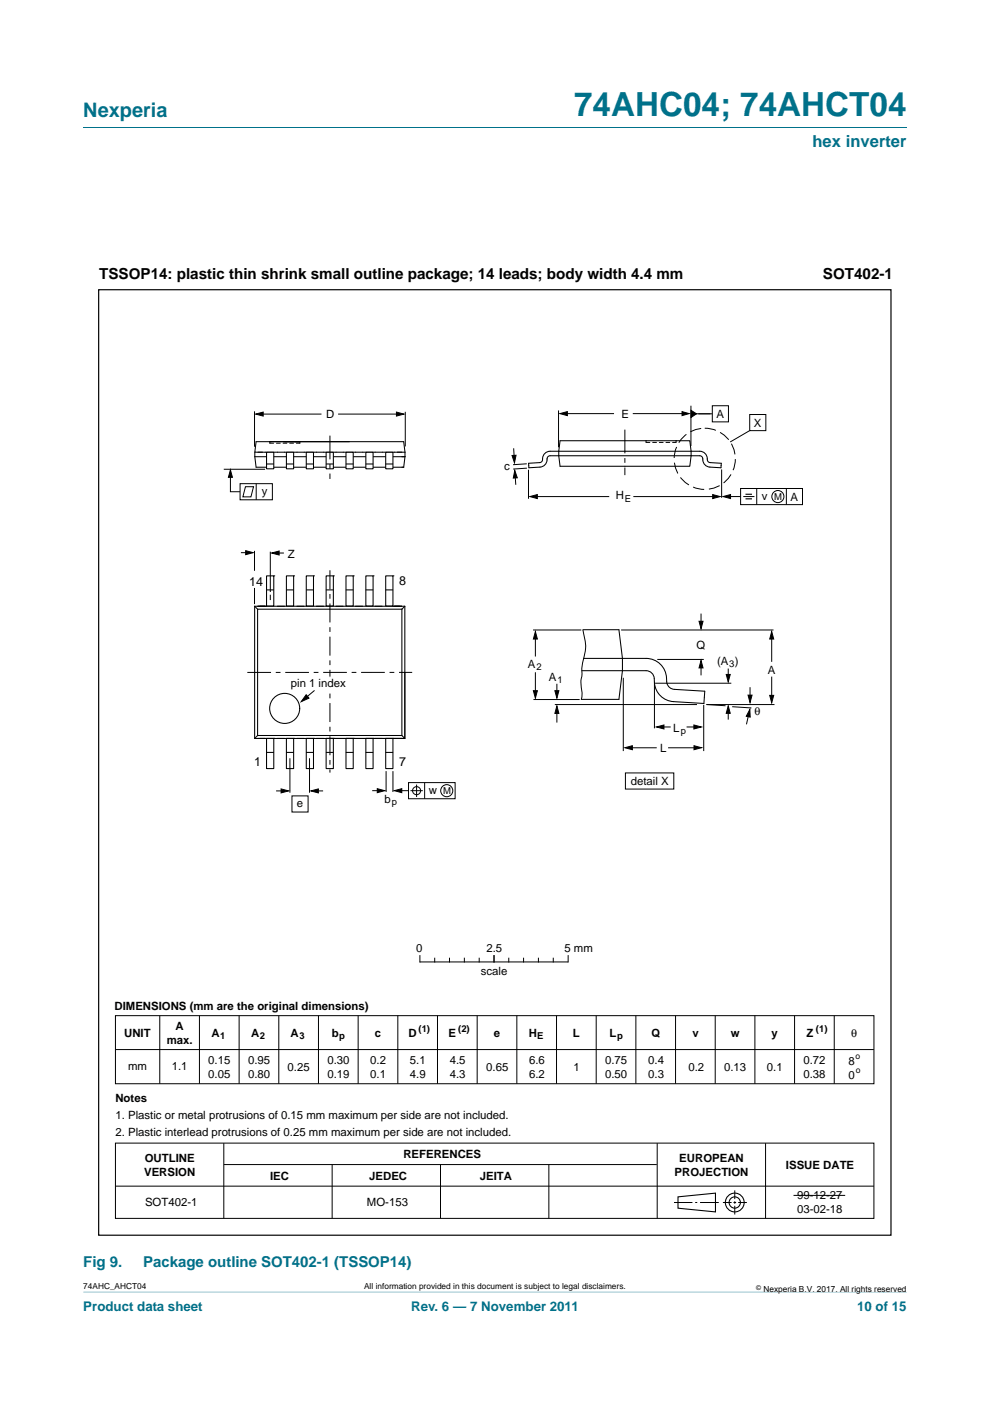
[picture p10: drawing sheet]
<svg xmlns="http://www.w3.org/2000/svg" width="210mm" height="297mm" viewBox="0 0 210 297" stroke-linecap="round" stroke-linejoin="round" font-family="sans-serif">
<path d="M17.7 273.9l174.6 .1z" fill="#00718a"/>
<path d="M17.7 27h174.6" fill="none" stroke="#00718a" stroke-width=".21"/>
<g fill="none" stroke="#000" stroke-width=".21">
<path d="M47.5 99.5h8.7M54 87.2v7.5M55.2 87.8h13M57.2 93.6v.4M63.6 93.6v.4M71.7 87.8h13.1M86 87.3v7.4M108.9 95l.2 2.6M111.7 98.3l-2.9 .2M111.8 99.3l-3 .2M112.1 99.6v6.1M118.5 87v7.8"/>
<path d="M119.5 87.7h10.7M134.2 87.7h11.2M137 93.4v.4M143.4 93.4v.4M146.6 86v8.6M147.1 87.7h4M151.1 86h3.4v3.4h-3.4zM153.1 99.5v6M159 87.9h3.4v3.4h-3.4zM159 91.3l-4.1 2.4M48.9 100.2v4.1h2M50.9 102.5h6.9v3.5h-6.9z"/>
<path d="M51.1 117.2h2M52.1 103.2h1.7l-.6 2.1h-1.7zM54 116.8v4.2M54.3 102.5v3.5M57.3 117v8.5M58.2 117.3h2M109.2 100.3l.2 2.5M113.2 105.3h16M134.3 105.3h17.4M154.2 105.3h2.9M157.1 103.6h13.1v3.4h-13.1zM157.6 105.3h2.4"/>
<path d="M160.5 103.6v3.4M166.8 103.6v3.4M54 124.7v3.4M57.3 126.1v1.1M113.1 133.6h10.2M113.6 134.5v4.7M123.6 133.6a10 10 0 0 1 0 6.7l-.2 1.3v1.4a8.1 8.1 0 0 0 .1 4.1l-.2 1.2M131.7 133.6h32.4M139.4 139.8h9.9M148.7 130.1v2.4M163.7 135v5.3M66.7 146.4l-2.4 2"/>
<path d="M113.1 148.3h9.8M113.6 142.5v4.8M117.7 149.4h30.1M118.1 145v2.5M118.1 150.6v2.6M132.2 143.7v15.5M133.2 158.5h6.1M138.8 144.8v9.6M138.9 144.9h16.2M140.1 154.1h2.2M141.7 158.5h6.3M145.6 154.1h2.1"/>
<path d="M148.7 140.8v2.4M149.3 149.4v9.8M149.8 149.4l4.1 .2M149.9 149.4h14.4M154.5 141.7v2M154.5 150.7v1.9M155.3 149.8l4.1 .3M158.9 151l-.6 2.6M159.1 145.7v2.6M163.7 143.5v4.5M58.6 167.7h1.9M61.5 160.8v7.3"/>
<path d="M61.9 168.7h3.4v3.5h-3.4zM65.6 160.8v7.3M66.7 167.7h1.8M78.9 167.6h1.9M81.9 163.5v4.4M83.3 163.5v4.4M84.5 167.6h2.1M86.6 165.9h9.9v3.4h-9.9zM87.1 167.6h2.6M88.4 166.3v2.7M90.1 165.9v3.4M132.7 163.9h10.2v3.4h-10.2z"/>
<path d="M24.5 215.3h160.9v14.5h-160.9zM33.9 215.3v14.5M42.3 215.3v14.5M50.7 215.3v14.5M59.1 215.3v14.5M67.5 215.3v14.5M76 215.3v14.5M84.4 215.3v14.5M89.1 202.6v1.4M89.1 204h31.3M92.2 203.2v.8M92.8 215.3v14.5"/>
<path d="M95.3 203.2v.8M98.5 203.2v.8M101.2 215.3v14.5M101.6 203.2v.8M104.8 202.6v1.4M107.9 203.2v.8M109.6 215.3v14.5M111.1 203.2v.8M114.2 203.2v.8M117.3 203.2v.8M118 215.3v14.5M120.5 202.6v1.4"/>
<path d="M126.5 215.3v14.5M134.9 215.3v14.5M143.3 215.3v14.5M151.7 215.3v14.5M160.1 215.3v14.5M168.5 215.3v14.5M176.9 215.3v14.5M24.5 222.5h160.8M24.5 251.5h160.9M24.5 242.4h160.9v15.9h-160.9zM47.5 242.4v15.9M47.5 246.9h91.8"/>
<path d="M70.4 246.9v11.4M93.4 246.9v11.4M116.4 246.9v11.4M139.4 242.4v15.9M143 255h3.9M147.5 255h.4M148.5 255h4M153.3 255h1.9M155.6 255h.5M155.8 252.4v1.8M155.8 254.7v.5M155.8 255.7v1.8"/>
<path d="M156.6 255h1.8M162.4 242.4v15.9M168.3 253.4h11"/>
<circle cx="165" cy="105.3" r="1.28"/>
<circle cx="88.4" cy="167.6" r=".86"/>
<circle cx="94.8" cy="167.6" r="1.28"/>
</g>
<g fill="none" stroke="#000" stroke-width=".23">
<path d="M143.8 253.8l8-.8v3.9l-8-.7z"/>
<circle cx="155.8" cy="255" r="1.99"/>
<circle cx="155.8" cy="255" r="1.2"/>
</g>
<g fill="#000" stroke="#000" stroke-width=".21">
<path d="M54.2 87.8l1.6-.4v.8zM84.1 87.4l1.6 .4-1.6 .4zM108.6 96.6l.9-.1-.4 1.6zM118.8 87.7l1.5-.4v.8zM144.7 87.3l1.5 .4-1.5 .4zM146.6 87l1.1 .7-1.1 .8zM48.9 99.6l.4 1.6h-.9zM52.1 116.8l1.6 .4-1.6 .4zM57.6 117.3l1.6-.5v.9zM109.2 99.8l.5 1.5-.8 .1zM112.4 105.3l1.6-.4v.8zM151.2 104.9l1.5 .4-1.5 .4z"/>
<path d="M153.4 105.3l1.5-.4v.8zM113.6 133.9l.4 1.6h-.9zM148.3 131.7h.8l-.4 1.6zM163.7 133.9l.4 1.6h-.8zM64.9 147.3l.6 .7-1.6 .8zM113.1 146.4h.9l-.4 1.6zM118.1 149.7l.4 1.6h-.8zM117.7 146.4h.8l-.4 1.6zM132.5 158.5l1.6-.4v.9zM139.2 154.1l1.6-.4v.9zM147.2 153.7l1.6 .4-1.6 .5zM147.2 158.1l1.6 .4-1.6 .5z"/>
<path d="M148.7 140l.4 1.6h-.8zM154.5 149.7l.4 1.5h-.9zM154 143h.9l-.4 1.6zM159 150.4l.1 1.6-.8-.1zM158.7 147.4h.8l-.4 1.6zM163.3 147.4h.8l-.4 1.6zM59.6 167.3l1.6 .4-1.6 .4zM65.9 167.7l1.6-.4v.8zM80 167.2l1.6 .4-1.6 .5zM83.6 167.6l1.6-.4v.9z"/>
</g>
<path d="M132.5 91.1v9.6M52.5 142.6h34.9" fill="none" stroke="#000" stroke-width=".21" stroke-dasharray="5 1 1 1" stroke-linecap="butt"/>
<path d="M70 120.9v42.9" fill="none" stroke="#000" stroke-width=".21" stroke-dasharray="4 1 1 1" stroke-linecap="butt"/>
<path d="M158.1 104.8h1.4M158.1 105.8h1.4" fill="none" stroke="#000" stroke-width=".24"/>
<circle cx="149.5" cy="97.3" r="6.5" fill="none" stroke="#000" stroke-width=".21" stroke-dasharray="2.4 1" stroke-linecap="butt"/>
<path d="M20.9 61.4h168.1v200.5h-168.1z" fill="none" stroke="#000" stroke-width=".25"/>
<g fill="none" stroke="#000" stroke-width=".22">
<path d="M54 96.8l.3 2.3h31.3l.3-2.3M54 96.8h31.9M54 95.9v.9M54.7 95.9h31.2M55.7 95.9h-1.7l.3-2.3h31.3l.3 2.3M85.9 95.9v.9M112.1 98.2l2.4-.1a.7 .7 0 0 0 .6-.9 1.59 1.59 0 0 1 1.6-1.5h31.7a1.76 1.76 0 0 1 1.7 2l.5 .4 2.4 .1-.1 1-2.3-.2a1.77 1.77 0 0 1-1.6-2l-.6-.4h-31.7a.7 .7 0 0 0-.7 .9 1.59 1.59 0 0 1-1.5 1.5l-2.3 .2zM118.8 93.4h27.5l.3 3.2-.3 2.3h-27.5l-.3-2.3zM54 128.5v28.1M54 128.5h31.9M54 128.5l.6 .7M56.5 122.1h1.6v6.4h-1.6z"/>
<path d="M56.6 125.1h1.4M58.1 122.1h.1M60.7 122.1h1.6v6.4h-1.6zM60.8 125.1h1.4M62.3 122.1h.1M65 122.1h1.5v6.4h-1.5zM65 125.1h1.4M66.5 122.1h.1M69.2 122.1h1.5v6.4h-1.5zM69.2 125.1h1.5M70.7 122.1h.1M73.4 122.1h1.5v6.4h-1.5z"/>
<path d="M73.4 125.1h1.5M74.9 122.1h.1M77.6 122.1h1.5v6.4h-1.5zM77.6 125.1h1.5M79.1 122.1h.1M81.8 122.1h1.5v6.4h-1.5zM81.9 125.1h1.4M83.3 122.1h.1M85.2 129.2h-30.6v26.7M85.2 129.2v26.7M85.9 128.5v28.1h-31.9M85.9 128.5l-.7 .7"/>
<path d="M123.6 133.5h7.7l.7 6.1v2.6l-.7 6.1h-8M123.8 139.6h13.2a4.6 4.6 0 0 1 4.5 5.2 1.71 1.71 0 0 0 1.5 1.4l6.5 .3-.2 2.6-6.4-.3a4.4 4.4 0 0 1-4.1-4.9 1.73 1.73 0 0 0-1.8-1.7h-13.6M54.6 155.9l-.6 .7M54.6 155.9h30.6M56.5 156.6h1.6v6.4h-1.6zM56.6 159.5h1.4M58.1 156.6h.1M60.7 156.6h1.6v6.4h-1.6zM60.8 159.5h1.4M62.3 156.6h.1M65 156.6h1.5v6.4h-1.5zM65 159.5h1.4"/>
<path d="M66.5 156.6h.1M69.2 156.6h1.5v6.4h-1.5zM69.2 159.5h1.5M70.7 156.6h.1M73.4 156.6h1.5v6.4h-1.5zM73.4 159.5h1.5M74.9 156.6h.1M77.6 156.6h1.5v6.4h-1.5zM77.6 159.5h1.5M79.1 156.6h.1M81.8 156.6h1.5v6.4h-1.5zM81.9 159.5h1.4"/>
<path d="M83.3 156.6h.1M85.2 155.9l.7 .7h-16"/>
<circle cx="60.4" cy="150.2" r="3.2"/>
</g>
<path d="M57.2 94h6.4M137 93.8h6.4" fill="none" stroke="#000" stroke-width=".21" stroke-dasharray=".8 .6"/>
<path d="M69.5 143.6h.9v2.5h-.9z" fill="#fff" stroke="#fff" stroke-width=".21"/>
<g fill="#fff" stroke="#000" stroke-width=".22">
<path d="M56.5 95.9h1.6v3.5h-1.6z"/>
<path d="M81.8 95.9h1.5v3.5h-1.5z"/>
<path d="M77.6 95.9h1.5v3.5h-1.5z"/>
<path d="M73.4 95.9h1.5v3.5h-1.5z"/>
<path d="M69.2 95.9h1.5v3.5h-1.5z"/>
<path d="M65 95.9h1.5v3.5h-1.5z"/>
<path d="M60.7 95.9h1.6v3.5h-1.6z"/>
</g>
<path d="M70 92.4v9.1" fill="none" stroke="#000" stroke-width=".21" stroke-dasharray="5 1 1 1" stroke-linecap="butt"/>
<path d="M56.6 98.4h1.4M60.8 98.4h1.4M65 98.4h1.4M69.2 98.4h1.5M73.4 98.4h1.5M77.6 98.4h1.5M81.9 98.4h1.4" fill="none" stroke="#000" stroke-width=".22"/>
<text font-size="7" fill="#00718a" x="121.8" y="24.6">74AHC04; 74AHCT04</text>
<text font-size="4.2" fill="#00718a" x="17.7" y="24.9">Nexperia</text>
<text font-size="3.5" fill="#00718a" x="172.3" y="31.1">hex inverter</text>
<g font-size="3.2">
<text x="21.1" y="59.1">TSSOP14: plastic thin shrink small outline package; 14 leads; body width 4.4 mm</text>
<text x="174.6" y="59.1">SOT402-1</text>
</g>
<g font-size="3.2" fill="#00718a">
<text x="17.7" y="268.6">Fig 9.</text>
<text x="30.4" y="268.6">Package outline SOT402-1 (TSSOP14)</text>
</g>
<g font-size="2.8" fill="#00718a">
<text x="17.7" y="277.9">Product data sheet</text>
<text x="87.2" y="277.9">Rev. 6 — 7 November 2011</text>
<text x="181.8" y="277.9">10 of 15</text>
</g>
<g font-size="2.7">
<text x="52.8" y="124.1">14</text>
<text x="84.7" y="124.1">8</text>
<text x="53.9" y="162.5">1</text>
<text x="84.7" y="162.5">7</text>
</g>
<g font-size="2.4">
<text x="69.2" y="88.7">D</text>
<text x="131.8" y="88.6">E</text>
<text x="152" y="88.6">A</text>
<text x="159.9" y="90.5">X</text>
<text x="106.9" y="99.6">c</text>
<text x="55.5" y="105">y</text>
<text x="130.6" y="105.9">H</text>
<text x="161.6" y="106">v</text>
<text x="167.7" y="106.2">A</text>
<text x="61" y="118.3">Z</text>
<text x="147.7" y="137.7">Q</text>
<text x="112" y="141.5">A</text>
<text x="152.1" y="141">(A )</text>
<text x="162.9" y="142.8">A</text>
<text x="61.7" y="145.7">pin 1 index</text>
<text x="116.4" y="144.3">A</text>
<text x="142.8" y="155.1">L</text>
<text x="160" y="151.6">θ</text>
<text x="140" y="159.4">L</text>
<text x="133.8" y="166.5">detail X</text>
<text x="63" y="171.2">e</text>
<text x="81.6" y="170.3">b</text>
<text x="90.9" y="168.4">w</text>
<text x="88.3" y="201.9">0</text>
<text x="103.2" y="201.9">2.5</text>
<text x="119.7" y="201.9">5 mm</text>
<text x="102" y="206.6">scale</text>
<text x="24.3" y="214.2">DIMENSIONS (mm are the original dimensions)</text>
<text x="26.3" y="219.9">UNIT</text>
<text x="35.4" y="221.3">max.</text>
<text x="37.2" y="218.4">A</text>
<text x="44.9" y="219.9">A</text>
<text x="53.3" y="219.9">A</text>
<text x="61.6" y="219.9">A</text>
<text x="70.4" y="219.9">b</text>
<text x="79.5" y="219.9">c</text>
<text x="86.6" y="219.9">D</text>
<text x="95.1" y="219.9">E</text>
<text x="104.8" y="219.9">e</text>
<text x="112.2" y="219.9">H</text>
<text x="121.5" y="219.9">L</text>
<text x="129.3" y="219.9">L</text>
<text x="138.2" y="219.9">Q</text>
<text x="146.8" y="219.9">v</text>
<text x="155" y="219.9">w</text>
<text x="163.7" y="219.9">y</text>
<text x="171.1" y="219.9">Z</text>
<text x="180.5" y="219.9">θ</text>
<text x="27.2" y="226.8">mm</text>
<text x="36.4" y="227">1.1</text>
<text x="44.2" y="225.5">0.15</text>
<text x="52.6" y="225.5">0.95</text>
<text x="61" y="227.1">0.25</text>
<text x="69.4" y="225.5">0.30</text>
<text x="78.5" y="225.5">0.2</text>
<text x="87" y="225.5">5.1</text>
<text x="95.4" y="225.5">4.5</text>
<text x="103.1" y="227">0.65</text>
<text x="112.2" y="225.5">6.6</text>
<text x="121.6" y="227">1</text>
<text x="128.3" y="225.5">0.75</text>
<text x="137.5" y="225.5">0.4</text>
<text x="146" y="227">0.2</text>
<text x="153.6" y="227">0.13</text>
<text x="162.7" y="227">0.1</text>
<text x="170.4" y="225.5">0.72</text>
<text x="180" y="225.7">8</text>
<text x="24.5" y="233.6">Notes</text>
<text x="44.2" y="228.5">0.05</text>
<text x="52.6" y="228.5">0.80</text>
<text x="69.4" y="228.5">0.19</text>
<text x="78.5" y="228.5">0.1</text>
<text x="87" y="228.5">4.9</text>
<text x="95.4" y="228.5">4.3</text>
<text x="112.2" y="228.5">6.2</text>
<text x="128.3" y="228.5">0.50</text>
<text x="137.5" y="228.5">0.3</text>
<text x="170.4" y="228.5">0.38</text>
<text x="180" y="228.7">0</text>
<text x="24.5" y="237.2">1. Plastic or metal protrusions of 0.15 mm maximum per side are not included.</text>
<text x="24.5" y="240.9">2. Plastic interlead protrusions of 0.25 mm maximum per side are not included.</text>
<text x="85.5" y="245.6">REFERENCES</text>
<text x="30.6" y="249.3">VERSION</text>
<text x="30.7" y="246.3">OUTLINE</text>
<text x="57.3" y="250.2">IEC</text>
<text x="78.3" y="250.2">JEDEC</text>
<text x="101.8" y="250.2">JEITA</text>
<text x="143.1" y="249.3">PROJECTION</text>
<text x="144.1" y="246.3">EUROPEAN</text>
<text x="166.7" y="247.8">ISSUE DATE</text>
<text x="30.8" y="255.8">SOT402-1</text>
<text x="77.8" y="255.8">MO-153</text>
<text x="169.1" y="254.3">99-12-27</text>
<text x="169.1" y="257.2">03-02-18</text>
</g>
<g font-size="2">
<text x="132.6" y="106.4">E</text>
<text x="164.2" y="106">M</text>
<text x="113.8" y="142">2</text>
<text x="154.7" y="141.5">3</text>
<text x="118.2" y="144.8">1</text>
<text x="144.4" y="155.6">p</text>
<text x="83.1" y="170.7">p</text>
<text x="94" y="168.4">M</text>
<text x="46.7" y="220.3">1</text>
<text x="55.1" y="220.3">2</text>
<text x="63.5" y="220.3">3</text>
<text x="71.9" y="220.3">p</text>
<text x="88.8" y="218.9">(1)</text>
<text x="97.2" y="218.9">(2)</text>
<text x="113.9" y="220.3">E</text>
<text x="130.9" y="220.3">p</text>
<text x="173.1" y="218.9">(1)</text>
</g>
<g font-size="1.8">
<text x="181.4" y="224.5">o</text>
<text x="181.5" y="227.5">o</text>
<text x="17.7" y="273.3">74AHC_AHCT04</text>
<text x="77.2" y="273.3">All information provided in this document is subject to legal disclaimers.</text>
<text x="161.9" y="273.9">Nexperia B.V. 2017. All rights reserved</text>
</g>
<text font-size="1.4" x="160.4" y="273.4">©</text>
</svg>
